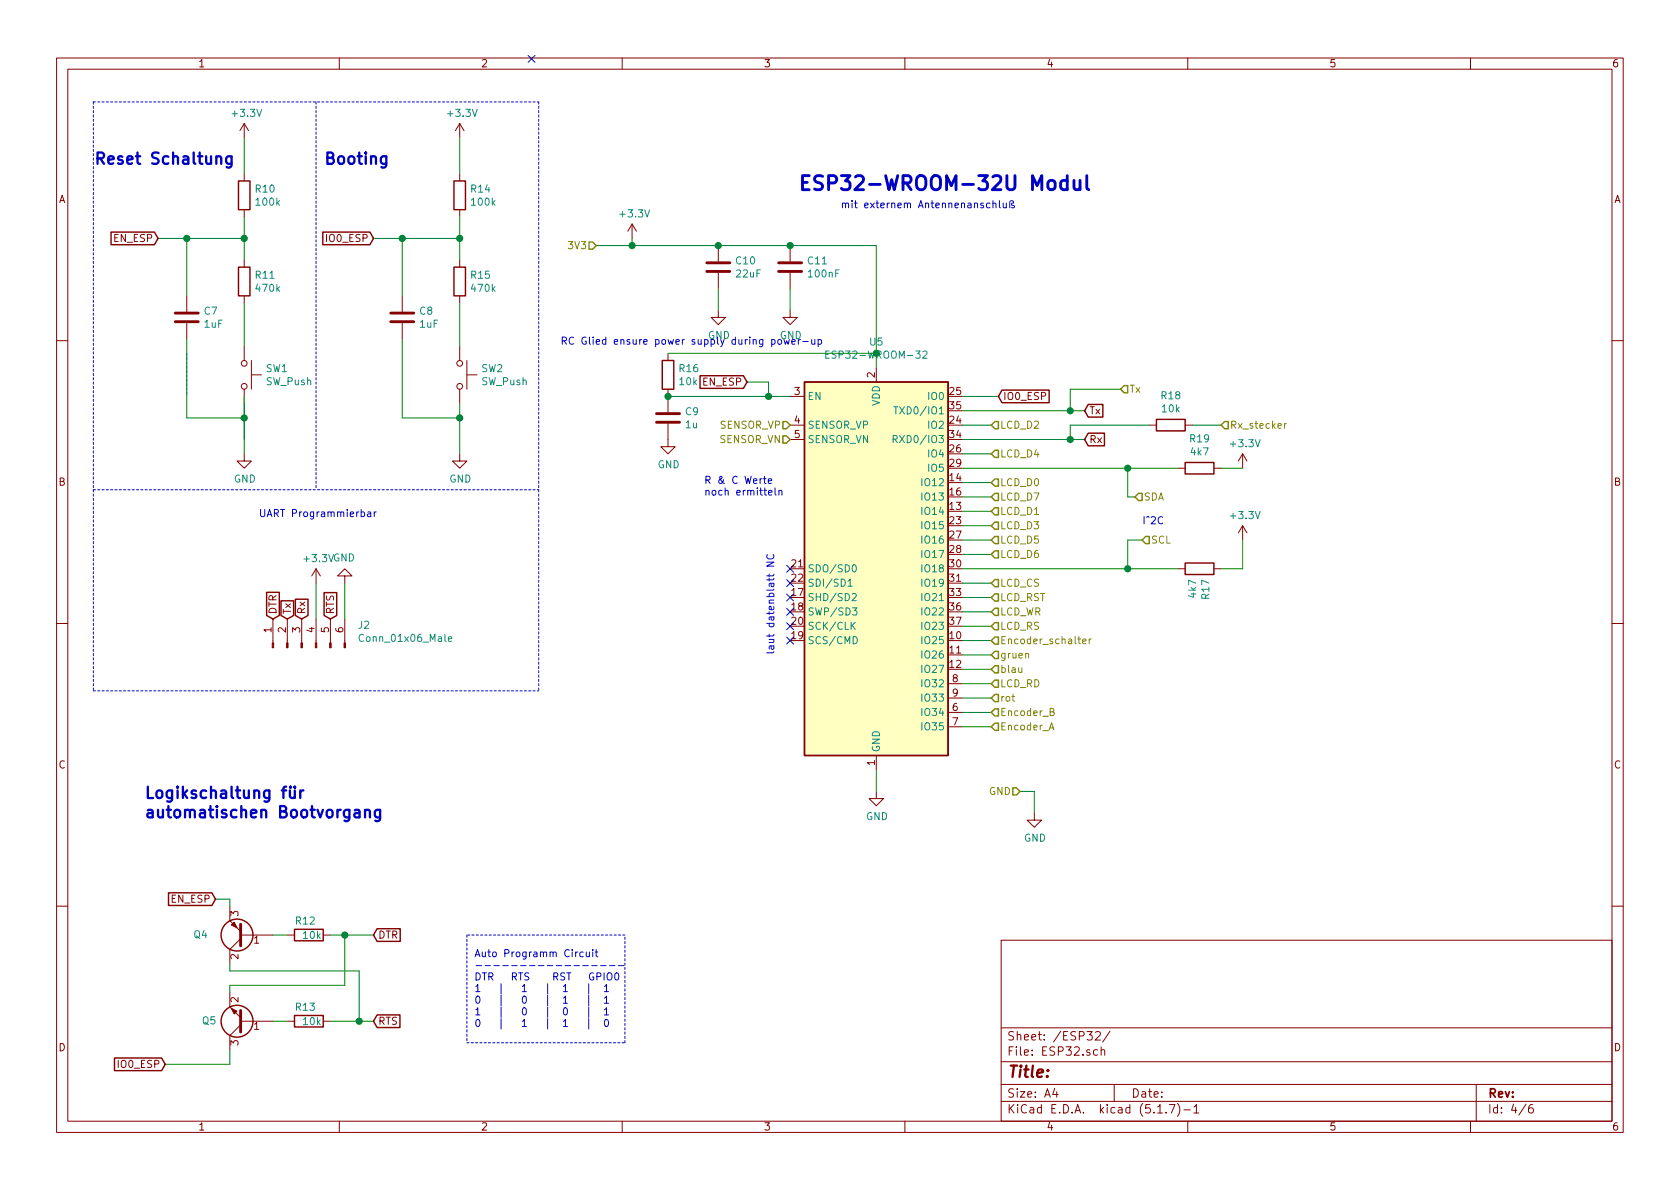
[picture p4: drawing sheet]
EESchema Schematic File Version 4
EELAYER 30 0
EELAYER END
$Descr A4 11693 8268
encoding utf-8
Sheet 4 6
Title ""
Date ""
Rev ""
Comp ""
Comment1 ""
Comment2 ""
Comment3 ""
Comment4 ""
$EndDescr
$Comp
L power:+3.3V #PWR?
U 1 1
P 4400 1650
AR Path="/5FC1F3DF" Ref="#PWR?"  Part="1" 
AR Path="/5FC0DC7B/5FC1F3DF" Ref="#PWR038"  Part="1" 
F 0 "#PWR038" H 4400 1500 50  0001 C CNN
F 1 "+3.3V" H 4415 1823 50  0000 C CNN
F 2 "" H 4400 1650 50  0001 C CNN
F 3 "" H 4400 1650 50  0001 C CNN
	1    4400 1650
	1    0    0    -1  
$EndComp
$Comp
L power:GND #PWR?
U 1 1
P 5000 2150
AR Path="/5FC1F3F7" Ref="#PWR?"  Part="1" 
AR Path="/5FC0DC7B/5FC1F3F7" Ref="#PWR040"  Part="1" 
F 0 "#PWR040" H 5000 1900 50  0001 C CNN
F 1 "GND" H 5005 1977 50  0000 C CNN
F 2 "" H 5000 2150 50  0001 C CNN
F 3 "" H 5000 2150 50  0001 C CNN
	1    5000 2150
	1    0    0    -1  
$EndComp
$Comp
L power:GND #PWR?
U 1 1
P 5500 2150
AR Path="/5FC1F403" Ref="#PWR?"  Part="1" 
AR Path="/5FC0DC7B/5FC1F403" Ref="#PWR041"  Part="1" 
F 0 "#PWR041" H 5500 1900 50  0001 C CNN
F 1 "GND" H 5505 1977 50  0000 C CNN
F 2 "" H 5500 2150 50  0001 C CNN
F 3 "" H 5500 2150 50  0001 C CNN
	1    5500 2150
	1    0    0    -1  
$EndComp
Wire Wire Line
	4400 1650 4400 1700
Wire Wire Line
	4400 1700 5000 1700
Connection ~ 5000 1700
Wire Wire Line
	5000 2000 5000 2150
Wire Wire Line
	5500 2000 5500 2150
Text GLabel 5200 2650 0    50   Input ~ 0
EN_ESP
$Comp
L power:GND #PWR?
U 1 1
P 1700 3150
AR Path="/5FC1F42E" Ref="#PWR?"  Part="1" 
AR Path="/5FC0DC7B/5FC1F42E" Ref="#PWR033"  Part="1" 
F 0 "#PWR033" H 1700 2900 50  0001 C CNN
F 1 "GND" H 1705 2977 50  0000 C CNN
F 2 "" H 1700 3150 50  0001 C CNN
F 3 "" H 1700 3150 50  0001 C CNN
	1    1700 3150
	1    0    0    -1  
$EndComp
$Comp
L power:+3.3V #PWR?
U 1 1
P 1700 950
AR Path="/5FC1F434" Ref="#PWR?"  Part="1" 
AR Path="/5FC0DC7B/5FC1F434" Ref="#PWR032"  Part="1" 
F 0 "#PWR032" H 1700 800 50  0001 C CNN
F 1 "+3.3V" H 1715 1123 50  0000 C CNN
F 2 "" H 1700 950 50  0001 C CNN
F 3 "" H 1700 950 50  0001 C CNN
	1    1700 950 
	1    0    0    -1  
$EndComp
Wire Wire Line
	1700 950  1700 1200
Wire Wire Line
	1700 1500 1700 1650
Wire Wire Line
	1700 2800 1700 2900
Wire Wire Line
	1300 2050 1300 1650
Wire Wire Line
	1300 1650 1700 1650
Connection ~ 1700 1650
Wire Wire Line
	1700 1650 1700 1800
Wire Wire Line
	1300 2350 1300 2900
Wire Wire Line
	1300 2900 1700 2900
Connection ~ 1700 2900
Wire Wire Line
	1700 2900 1700 3150
Text GLabel 1100 1650 0    50   Input ~ 0
EN_ESP
Wire Wire Line
	1100 1650 1300 1650
Connection ~ 1300 1650
$Comp
L power:GND #PWR?
U 1 1
P 3200 3150
AR Path="/5FC1F461" Ref="#PWR?"  Part="1" 
AR Path="/5FC0DC7B/5FC1F461" Ref="#PWR037"  Part="1" 
F 0 "#PWR037" H 3200 2900 50  0001 C CNN
F 1 "GND" H 3205 2977 50  0000 C CNN
F 2 "" H 3200 3150 50  0001 C CNN
F 3 "" H 3200 3150 50  0001 C CNN
	1    3200 3150
	1    0    0    -1  
$EndComp
$Comp
L power:+3.3V #PWR?
U 1 1
P 3200 950
AR Path="/5FC1F467" Ref="#PWR?"  Part="1" 
AR Path="/5FC0DC7B/5FC1F467" Ref="#PWR036"  Part="1" 
F 0 "#PWR036" H 3200 800 50  0001 C CNN
F 1 "+3.3V" H 3215 1123 50  0000 C CNN
F 2 "" H 3200 950 50  0001 C CNN
F 3 "" H 3200 950 50  0001 C CNN
	1    3200 950 
	1    0    0    -1  
$EndComp
Wire Wire Line
	3200 950  3200 1200
Wire Wire Line
	3200 1500 3200 1650
Wire Wire Line
	3200 2100 3200 2400
Wire Wire Line
	3200 2800 3200 2900
Wire Wire Line
	2800 2050 2800 1650
Wire Wire Line
	2800 1650 3200 1650
Connection ~ 3200 1650
Wire Wire Line
	3200 1650 3200 1800
Wire Wire Line
	2800 2350 2800 2900
Wire Wire Line
	2800 2900 3200 2900
Connection ~ 3200 2900
Wire Wire Line
	3200 2900 3200 3150
Text GLabel 2600 1650 0    50   Input ~ 0
IO0_ESP
Wire Wire Line
	2600 1650 2800 1650
Connection ~ 2800 1650
Text Notes 650  1150 0    79   ~ 16
Reset Schaltung
Text Notes 2250 1150 0    79   ~ 16
Booting
Text GLabel 6950 2750 2    50   Input ~ 0
IO0_ESP
$Comp
L power:GND #PWR042
U 1 1
P 6100 5500
F 0 "#PWR042" H 6100 5250 50  0001 C CNN
F 1 "GND" H 6105 5327 50  0000 C CNN
F 2 "" H 6100 5500 50  0001 C CNN
F 3 "" H 6100 5500 50  0001 C CNN
	1    6100 5500
	1    0    0    -1  
$EndComp
Wire Notes Line
	2200 700  2200 3400
Wire Notes Line
	650  700  3750 700 
Wire Notes Line
	650  3400 3750 3400
Text HLabel 6900 3350 2    50   Input ~ 0
LCD_D0
Text HLabel 6900 3550 2    50   Input ~ 0
LCD_D1
Text HLabel 6900 3650 2    50   Input ~ 0
LCD_D3
Text HLabel 6900 2950 2    50   Input ~ 0
LCD_D2
Text HLabel 6900 3150 2    50   Input ~ 0
LCD_D4
Text HLabel 6900 3750 2    50   Input ~ 0
LCD_D5
Text HLabel 6900 3850 2    50   Input ~ 0
LCD_D6
Text HLabel 6900 3450 2    50   Input ~ 0
LCD_D7
Wire Wire Line
	6900 4650 6700 4650
Wire Wire Line
	6900 3550 6700 3550
Wire Wire Line
	6900 4950 6700 4950
Wire Wire Line
	6900 5050 6700 5050
Wire Wire Line
	6900 4750 6700 4750
Wire Wire Line
	6900 4850 6700 4850
Text HLabel 6900 4250 2    50   Input ~ 0
LCD_WR
Text HLabel 6900 4750 2    50   Input ~ 0
LCD_RD
Text HLabel 6900 4050 2    50   Input ~ 0
LCD_CS
Text HLabel 6900 4350 2    50   Input ~ 0
LCD_RS
Text HLabel 6900 4150 2    50   Input ~ 0
LCD_RST
Wire Wire Line
	6700 4050 6900 4050
Wire Wire Line
	6700 4150 6900 4150
Wire Wire Line
	6700 4250 6900 4250
Wire Wire Line
	6700 4350 6900 4350
Text HLabel 4150 1700 0    50   Input ~ 0
3V3
Wire Wire Line
	4400 1700 4150 1700
Connection ~ 4400 1700
Text HLabel 7100 5500 0    50   Input ~ 0
GND
Text GLabel 7550 2850 2    50   Input ~ 0
Tx
Text GLabel 7550 3050 2    50   Input ~ 0
Rx
$Comp
L power:GND #PWR035
U 1 1
P 2400 4050
F 0 "#PWR035" H 2400 3800 50  0001 C CNN
F 1 "GND" H 2405 3877 50  0000 C CNN
F 2 "" H 2400 4050 50  0001 C CNN
F 3 "" H 2400 4050 50  0001 C CNN
	1    2400 4050
	-1   0    0    1   
$EndComp
$Comp
L power:+3.3V #PWR034
U 1 1
P 2200 4050
F 0 "#PWR034" H 2200 3900 50  0001 C CNN
F 1 "+3.3V" H 2215 4223 50  0000 C CNN
F 2 "" H 2200 4050 50  0001 C CNN
F 3 "" H 2200 4050 50  0001 C CNN
	1    2200 4050
	1    0    0    -1  
$EndComp
Text GLabel 2000 4300 1    50   Input ~ 0
Tx
Text GLabel 2100 4300 1    50   Input ~ 0
Rx
Wire Notes Line
	650  700  650  4800
Text Notes 1800 3600 0    50   ~ 0
UART Programmierbar
Wire Wire Line
	7550 2850 7450 2850
Wire Wire Line
	7550 3050 7450 3050
Wire Wire Line
	6900 3450 6700 3450
Text HLabel 7800 2700 2    50   Input ~ 0
Tx
Text HLabel 8500 2950 2    50   Input ~ 0
Rx_stecker
Wire Wire Line
	7800 2700 7450 2700
Wire Wire Line
	7450 2700 7450 2850
Connection ~ 7450 2850
Wire Wire Line
	7450 2850 6700 2850
Wire Wire Line
	7450 2950 7450 3050
Connection ~ 7450 3050
Wire Wire Line
	7450 3050 6700 3050
Text HLabel 6900 4850 2    50   Input ~ 0
rot
Text HLabel 6900 4550 2    50   Input ~ 0
gruen
Text HLabel 6900 4650 2    50   Input ~ 0
blau
Text HLabel 6900 4450 2    50   Input ~ 0
Encoder_schalter
Wire Wire Line
	6900 3150 6700 3150
Wire Wire Line
	6900 3650 6700 3650
Wire Wire Line
	6900 2950 6700 2950
Wire Wire Line
	6700 3850 6900 3850
Text HLabel 6900 4950 2    50   Input ~ 0
Encoder_B
Text HLabel 6900 5050 2    50   Input ~ 0
Encoder_A
NoConn ~ 5500 3950
NoConn ~ 5500 4050
NoConn ~ 5500 4150
NoConn ~ 5500 4250
NoConn ~ 5500 4350
NoConn ~ 5500 4450
Text Notes 5400 4550 1    50   ~ 0
laut datenblatt NC
Text Notes 4900 3450 0    50   ~ 0
R & C Werte\nnoch ermitteln
Wire Notes Line
	1300 2450 1300 2750
Text GLabel 1150 7400 0    50   Input ~ 0
IO0_ESP
$Comp
L Device:R R?
U 1 1
P 2150 7100
AR Path="/5DC5AE0E/5F14BE6C" Ref="R?"  Part="1" 
AR Path="/5EC9CE36/5F14BE6C" Ref="R?"  Part="1" 
AR Path="/5FC0DC7B/5F14BE6C" Ref="R13"  Part="1" 
F 0 "R13" V 2050 7000 50  0000 L CNN
F 1 "10k" V 2150 7050 50  0000 L CNN
F 2 "Resistor_SMD:R_0603_1608Metric_Pad0.98x0.95mm_HandSolder" V 2080 7100 50  0001 C CNN
F 3 "~" H 2150 7100 50  0001 C CNN
	1    2150 7100
	0    1    1    0   
$EndComp
Wire Wire Line
	1900 7100 2000 7100
$Comp
L Device:Q_PNP_BCE Q?
U 1 1
P 1700 6500
AR Path="/5EC9CE36/5F14BE73" Ref="Q?"  Part="1" 
AR Path="/5DC5AE0E/5F14BE73" Ref="Q?"  Part="1" 
AR Path="/5FC0DC7B/5F14BE73" Ref="Q4"  Part="1" 
F 0 "Q4" H 1950 6500 50  0000 L CNN
F 1 "Q_PNP_BCE" H 1891 6545 50  0001 L CNN
F 2 "Package_TO_SOT_SMD:SOT-23" H 1900 6600 50  0001 C CNN
F 3 "http://www.onsemi.com/pub/Collateral/BC856ALT1-D.PDF" H 1700 6500 50  0001 C CNN
F 4 "BC856BLT3G" H 1700 6500 50  0001 C CNN "bestellnumemr"
	1    1700 6500
	-1   0    0    1   
$EndComp
$Comp
L Device:R R?
U 1 1
P 2150 6500
AR Path="/5DC5AE0E/5F14BE79" Ref="R?"  Part="1" 
AR Path="/5EC9CE36/5F14BE79" Ref="R?"  Part="1" 
AR Path="/5FC0DC7B/5F14BE79" Ref="R12"  Part="1" 
F 0 "R12" V 2050 6400 50  0000 L CNN
F 1 "10k" V 2150 6450 50  0000 L CNN
F 2 "Resistor_SMD:R_0603_1608Metric_Pad0.98x0.95mm_HandSolder" V 2080 6500 50  0001 C CNN
F 3 "~" H 2150 6500 50  0001 C CNN
	1    2150 6500
	0    1    1    0   
$EndComp
Wire Wire Line
	1900 6500 2000 6500
Text GLabel 2600 6500 2    50   Input ~ 0
DTR
Text GLabel 2600 7100 2    50   Input ~ 0
RTS
Wire Wire Line
	2300 7100 2500 7100
Wire Wire Line
	2300 6500 2400 6500
Wire Wire Line
	1600 6700 1600 6750
Wire Wire Line
	1600 6750 2500 6750
Wire Wire Line
	2500 6750 2500 7100
Connection ~ 2500 7100
Wire Wire Line
	2500 7100 2600 7100
Wire Wire Line
	1600 6900 1600 6850
Wire Wire Line
	1600 6850 2400 6850
Wire Wire Line
	2400 6850 2400 6500
Connection ~ 2400 6500
Wire Wire Line
	2400 6500 2600 6500
Text GLabel 1500 6250 0    50   Input ~ 0
EN_ESP
Text Notes 3300 7150 0    50   ~ 0
Auto Programm Circuit\n-----------------\nDTR   RTS    RST   GPIO0\n1   |   1   |  1   |  1\n0   |   0   |  1   |  1\n1   |   0   |  0   |  1\n0   |   1   |  1   |  0
Wire Notes Line
	3250 7250 4350 7250
Wire Notes Line
	4350 7250 4350 6500
Wire Notes Line
	4350 6500 3250 6500
Wire Notes Line
	3250 6500 3250 7250
Text Notes 1000 5700 0    79   ~ 16
Logikschaltung für \nautomatischen Bootvorgang
$Comp
L Device:Q_NPN_BEC Q5
U 1 1
P 1700 7100
F 0 "Q5" H 1891 7100 50  0000 L CNN
F 1 "BC847BW_135" H 1891 7145 50  0001 L CNN
F 2 "Package_TO_SOT_SMD:SOT-323_SC-70" H 1900 7200 50  0001 C CNN
F 3 "https://assets.nexperia.com/documents/data-sheet/BC847_SER.pdf" H 1700 7100 50  0001 C CNN
	1    1700 7100
	-1   0    0    1   
$EndComp
Text Notes 5550 1500 0    98   ~ 20
ESP32-WROOM-32U Modul\n\n
Text Notes 5850 1450 0    50   ~ 0
mit externem Antennenanschluß
Wire Wire Line
	1700 2750 1700 2900
Wire Wire Line
	6900 4450 6700 4450
$Comp
L Device:C C?
U 1 1
P 5000 1850
AR Path="/5FC1F3E5" Ref="C?"  Part="1" 
AR Path="/5FC0DC7B/5FC1F3E5" Ref="C10"  Part="1" 
F 0 "C10" H 5115 1896 50  0000 L CNN
F 1 "22uF" H 5115 1805 50  0000 L CNN
F 2 "Capacitor_SMD:C_0603_1608Metric_Pad1.08x0.95mm_HandSolder" H 5038 1700 50  0001 C CNN
F 3 "~" H 5000 1850 50  0001 C CNN
	1    5000 1850
	1    0    0    -1  
$EndComp
$Comp
L Device:R R?
U 1 1
P 1700 1350
AR Path="/5FC1F416" Ref="R?"  Part="1" 
AR Path="/5FC0DC7B/5FC1F416" Ref="R10"  Part="1" 
F 0 "R10" H 1770 1396 50  0000 L CNN
F 1 "100k" H 1770 1305 50  0000 L CNN
F 2 "Resistor_SMD:R_0603_1608Metric_Pad0.98x0.95mm_HandSolder" V 1630 1350 50  0001 C CNN
F 3 "~" H 1700 1350 50  0001 C CNN
	1    1700 1350
	1    0    0    -1  
$EndComp
$Comp
L Device:R R?
U 1 1
P 1700 1950
AR Path="/5FC1F41C" Ref="R?"  Part="1" 
AR Path="/5FC0DC7B/5FC1F41C" Ref="R11"  Part="1" 
F 0 "R11" H 1770 1996 50  0000 L CNN
F 1 "470k" H 1770 1905 50  0000 L CNN
F 2 "Resistor_SMD:R_0603_1608Metric_Pad0.98x0.95mm_HandSolder" V 1630 1950 50  0001 C CNN
F 3 "~" H 1700 1950 50  0001 C CNN
	1    1700 1950
	1    0    0    -1  
$EndComp
$Comp
L Device:C C?
U 1 1
P 1300 2200
AR Path="/5FC1F422" Ref="C?"  Part="1" 
AR Path="/5FC0DC7B/5FC1F422" Ref="C7"  Part="1" 
F 0 "C7" H 1415 2246 50  0000 L CNN
F 1 "1uF" H 1415 2155 50  0000 L CNN
F 2 "Capacitor_SMD:C_0603_1608Metric_Pad1.08x0.95mm_HandSolder" H 1338 2050 50  0001 C CNN
F 3 "~" H 1300 2200 50  0001 C CNN
	1    1300 2200
	1    0    0    -1  
$EndComp
$Comp
L Switch:SW_Push SW?
U 1 1
P 1700 2600
AR Path="/5FC1F428" Ref="SW?"  Part="1" 
AR Path="/5FC0DC7B/5FC1F428" Ref="SW1"  Part="1" 
F 0 "SW1" V 1654 2748 50  0000 L CNN
F 1 "SW_Push" V 1745 2748 50  0000 L CNN
F 2 "Button_Switch_SMD:SW_SPST_B3U-1000P" H 1700 2800 50  0001 C CNN
F 3 "~" H 1700 2800 50  0001 C CNN
	1    1700 2600
	0    1    1    0   
$EndComp
$Comp
L Device:R R?
U 1 1
P 3200 1350
AR Path="/5FC1F449" Ref="R?"  Part="1" 
AR Path="/5FC0DC7B/5FC1F449" Ref="R14"  Part="1" 
F 0 "R14" H 3270 1396 50  0000 L CNN
F 1 "100k" H 3270 1305 50  0000 L CNN
F 2 "Resistor_SMD:R_0603_1608Metric_Pad0.98x0.95mm_HandSolder" V 3130 1350 50  0001 C CNN
F 3 "~" H 3200 1350 50  0001 C CNN
	1    3200 1350
	1    0    0    -1  
$EndComp
$Comp
L Device:R R?
U 1 1
P 3200 1950
AR Path="/5FC1F44F" Ref="R?"  Part="1" 
AR Path="/5FC0DC7B/5FC1F44F" Ref="R15"  Part="1" 
F 0 "R15" H 3270 1996 50  0000 L CNN
F 1 "470k" H 3270 1905 50  0000 L CNN
F 2 "Resistor_SMD:R_0603_1608Metric_Pad0.98x0.95mm_HandSolder" V 3130 1950 50  0001 C CNN
F 3 "~" H 3200 1950 50  0001 C CNN
	1    3200 1950
	1    0    0    -1  
$EndComp
$Comp
L Device:C C?
U 1 1
P 2800 2200
AR Path="/5FC1F455" Ref="C?"  Part="1" 
AR Path="/5FC0DC7B/5FC1F455" Ref="C8"  Part="1" 
F 0 "C8" H 2915 2246 50  0000 L CNN
F 1 "1uF" H 2915 2155 50  0000 L CNN
F 2 "Capacitor_SMD:C_0603_1608Metric_Pad1.08x0.95mm_HandSolder" H 2838 2050 50  0001 C CNN
F 3 "~" H 2800 2200 50  0001 C CNN
	1    2800 2200
	1    0    0    -1  
$EndComp
$Comp
L Switch:SW_Push SW?
U 1 1
P 3200 2600
AR Path="/5FC1F45B" Ref="SW?"  Part="1" 
AR Path="/5FC0DC7B/5FC1F45B" Ref="SW2"  Part="1" 
F 0 "SW2" V 3154 2748 50  0000 L CNN
F 1 "SW_Push" V 3245 2748 50  0000 L CNN
F 2 "Button_Switch_SMD:SW_SPST_B3U-1000P" H 3200 2800 50  0001 C CNN
F 3 "~" H 3200 2800 50  0001 C CNN
	1    3200 2600
	0    1    1    0   
$EndComp
Wire Wire Line
	1700 2900 1700 3050
$Comp
L Device:C C?
U 1 1
P 5500 1850
AR Path="/5FC1F3F1" Ref="C?"  Part="1" 
AR Path="/5FC0DC7B/5FC1F3F1" Ref="C11"  Part="1" 
F 0 "C11" H 5615 1896 50  0000 L CNN
F 1 "100nF" H 5615 1805 50  0000 L CNN
F 2 "Capacitor_SMD:C_0603_1608Metric_Pad1.08x0.95mm_HandSolder" H 5538 1700 50  0001 C CNN
F 3 "~" H 5500 1850 50  0001 C CNN
	1    5500 1850
	1    0    0    -1  
$EndComp
Wire Wire Line
	6700 3750 6900 3750
Wire Notes Line
	3750 700  3750 4800
Wire Notes Line
	650  4800 3750 4800
Text GLabel 1900 4300 1    50   Input ~ 0
DTR
Text GLabel 2300 4300 1    50   Input ~ 0
RTS
Wire Wire Line
	6700 2750 6950 2750
Text HLabel 7900 3450 2    50   Input ~ 0
SDA
Text HLabel 7950 3750 2    50   Input ~ 0
SCL
NoConn ~ 3700 400 
Wire Wire Line
	1700 2100 1700 2400
Wire Wire Line
	1500 6250 1600 6250
Wire Wire Line
	1600 6250 1600 6300
Wire Wire Line
	1600 7400 1600 7300
Wire Wire Line
	1150 7400 1600 7400
Wire Wire Line
	6100 5350 6100 5500
$Comp
L power:GND #PWR045
U 1 1
P 7200 5650
F 0 "#PWR045" H 7200 5400 50  0001 C CNN
F 1 "GND" H 7205 5477 50  0000 C CNN
F 2 "" H 7200 5650 50  0001 C CNN
F 3 "" H 7200 5650 50  0001 C CNN
	1    7200 5650
	1    0    0    -1  
$EndComp
Wire Wire Line
	7100 5500 7200 5500
Wire Wire Line
	7200 5500 7200 5650
Text HLabel 5500 3050 0    50   Input ~ 0
SENSOR_VN
Text HLabel 5500 2950 0    50   Input ~ 0
SENSOR_VP
$Comp
L Connector:Conn_01x06_Male J2
U 1 1
P 2100 4500
F 0 "J2" V 2254 4112 50  0000 R CNN
F 1 "Conn_01x06_Male" V 2163 4112 50  0000 R CNN
F 2 "Connector_PinHeader_2.54mm:PinHeader_1x06_P2.54mm_Horizontal" H 2100 4500 50  0001 C CNN
F 3 "~" H 2100 4500 50  0001 C CNN
	1    2100 4500
	0    -1   -1   0   
$EndComp
Wire Wire Line
	2400 4050 2400 4300
Wire Wire Line
	2200 4050 2200 4300
$Comp
L Device:R R18
U 1 1
P 8150 2950
F 0 "R18" V 7943 2950 50  0000 C CNN
F 1 "10k" V 8034 2950 50  0000 C CNN
F 2 "Resistor_SMD:R_0603_1608Metric_Pad0.98x0.95mm_HandSolder" V 8080 2950 50  0001 C CNN
F 3 "~" H 8150 2950 50  0001 C CNN
	1    8150 2950
	0    1    1    0   
$EndComp
Wire Wire Line
	8300 2950 8500 2950
Wire Wire Line
	7450 2950 8000 2950
$Comp
L RF_Module:ESP32-WROOM-32 U5
U 1 1
P 6100 3950
F 0 "U5" H 6100 5531 50  0000 C CNN
F 1 "ESP32-WROOM-32" H 6100 5440 50  0000 C CNN
F 2 "RF_Module:ESP32-WROOM-32" H 6100 2450 50  0001 C CNN
F 3 "https://www.espressif.com/sites/default/files/documentation/esp32-wroom-32_datasheet_en.pdf" H 5800 4000 50  0001 C CNN
	1    6100 3950
	1    0    0    -1  
$EndComp
Wire Wire Line
	5000 1700 5500 1700
Connection ~ 5500 1700
Wire Wire Line
	5500 1700 6100 1700
$Comp
L Device:R R16
U 1 1
P 4650 2600
F 0 "R16" H 4720 2646 50  0000 L CNN
F 1 "10k" H 4720 2555 50  0000 L CNN
F 2 "Resistor_SMD:R_0603_1608Metric_Pad0.98x0.95mm_HandSolder" V 4580 2600 50  0001 C CNN
F 3 "~" H 4650 2600 50  0001 C CNN
	1    4650 2600
	1    0    0    -1  
$EndComp
Connection ~ 4650 2750
Wire Wire Line
	4650 2750 5350 2750
$Comp
L Device:C C9
U 1 1
P 4650 2900
F 0 "C9" H 4765 2946 50  0000 L CNN
F 1 "1u" H 4765 2855 50  0000 L CNN
F 2 "Capacitor_SMD:C_0603_1608Metric_Pad1.08x0.95mm_HandSolder" H 4688 2750 50  0001 C CNN
F 3 "~" H 4650 2900 50  0001 C CNN
	1    4650 2900
	1    0    0    -1  
$EndComp
$Comp
L power:GND #PWR039
U 1 1
P 4650 3050
F 0 "#PWR039" H 4650 2800 50  0001 C CNN
F 1 "GND" H 4655 2877 50  0000 C CNN
F 2 "" H 4650 3050 50  0001 C CNN
F 3 "" H 4650 3050 50  0001 C CNN
	1    4650 3050
	1    0    0    -1  
$EndComp
Wire Wire Line
	6100 1700 6100 2450
Wire Wire Line
	4650 2450 6100 2450
Connection ~ 6100 2450
Wire Wire Line
	6100 2450 6100 2550
Wire Wire Line
	5350 2650 5350 2750
Connection ~ 5350 2750
Wire Wire Line
	5350 2750 5500 2750
Wire Wire Line
	5200 2650 5350 2650
Text Notes 3900 2400 0    50   ~ 0
RC Glied ensure power supply during power-up
Wire Wire Line
	6700 3250 7850 3250
Wire Wire Line
	7850 3250 7850 3450
Wire Wire Line
	7850 3450 7900 3450
Wire Wire Line
	7850 3250 8200 3250
Connection ~ 7850 3250
$Comp
L Device:R R19
U 1 1
P 8350 3250
F 0 "R19" V 8143 3250 50  0000 C CNN
F 1 "4k7" V 8234 3250 50  0000 C CNN
F 2 "Resistor_SMD:R_0603_1608Metric_Pad0.98x0.95mm_HandSolder" V 8280 3250 50  0001 C CNN
F 3 "~" H 8350 3250 50  0001 C CNN
	1    8350 3250
	0    1    1    0   
$EndComp
$Comp
L Device:R R17
U 1 1
P 8350 3950
F 0 "R17" H 8420 3996 50  0000 L CNN
F 1 "4k7" H 8420 3905 50  0000 L CNN
F 2 "Resistor_SMD:R_0603_1608Metric_Pad0.98x0.95mm_HandSolder" V 8280 3950 50  0001 C CNN
F 3 "~" H 8350 3950 50  0001 C CNN
	1    8350 3950
	0    1    1    0   
$EndComp
$Comp
L power:+3.3V #PWR044
U 1 1
P 8650 3250
F 0 "#PWR044" H 8650 3100 50  0001 C CNN
F 1 "+3.3V" H 8665 3423 50  0000 C CNN
F 2 "" H 8650 3250 50  0001 C CNN
F 3 "" H 8650 3250 50  0001 C CNN
	1    8650 3250
	1    0    0    -1  
$EndComp
$Comp
L power:+3.3V #PWR043
U 1 1
P 8650 3750
F 0 "#PWR043" H 8650 3600 50  0001 C CNN
F 1 "+3.3V" H 8665 3923 50  0000 C CNN
F 2 "" H 8650 3750 50  0001 C CNN
F 3 "" H 8650 3750 50  0001 C CNN
	1    8650 3750
	1    0    0    -1  
$EndComp
Wire Wire Line
	8500 3250 8650 3250
Wire Wire Line
	6700 3350 6900 3350
Wire Wire Line
	6700 4550 6900 4550
Wire Wire Line
	8650 3950 8500 3950
Wire Wire Line
	8650 3750 8650 3950
Wire Wire Line
	6700 3950 7850 3950
Wire Wire Line
	7950 3750 7850 3750
Wire Wire Line
	7850 3750 7850 3950
Connection ~ 7850 3950
Wire Wire Line
	7850 3950 8200 3950
Text Notes 7950 3650 0    50   ~ 0
I^2C
$EndSCHEMATC
